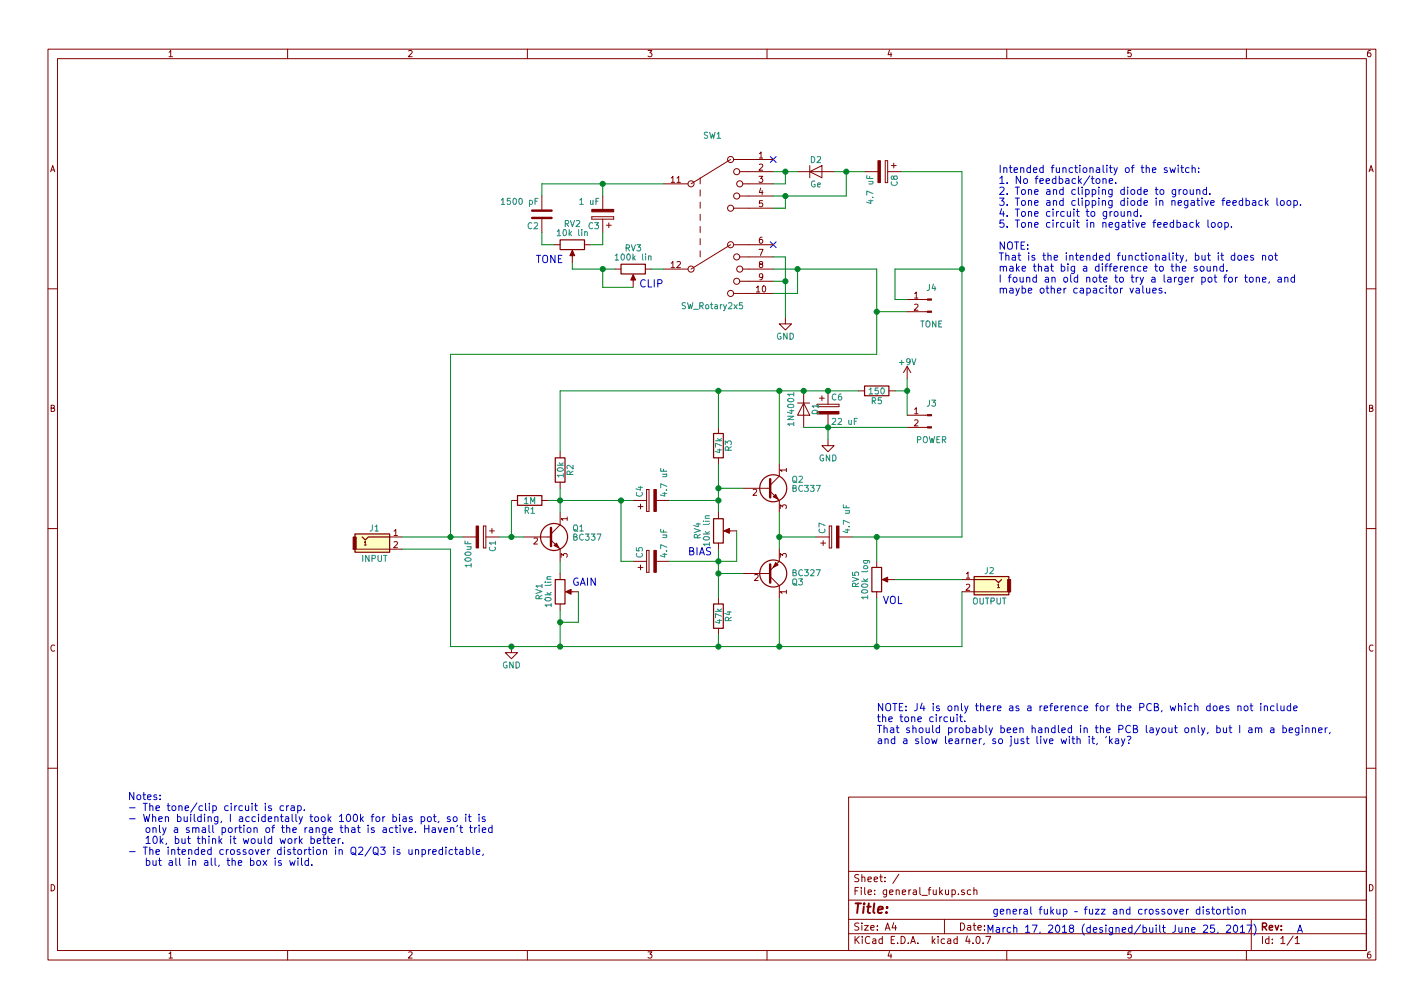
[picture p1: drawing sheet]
EESchema Schematic File Version 2
LIBS:power
LIBS:device
LIBS:transistors
LIBS:conn
LIBS:linear
LIBS:regul
LIBS:74xx
LIBS:cmos4000
LIBS:adc-dac
LIBS:memory
LIBS:xilinx
LIBS:microcontrollers
LIBS:dsp
LIBS:microchip
LIBS:analog_switches
LIBS:motorola
LIBS:texas
LIBS:intel
LIBS:audio
LIBS:interface
LIBS:digital-audio
LIBS:philips
LIBS:display
LIBS:cypress
LIBS:siliconi
LIBS:opto
LIBS:atmel
LIBS:contrib
LIBS:valves
LIBS:switches
LIBS:hakane
LIBS:general_fukup-cache
EELAYER 25 0
EELAYER END
$Descr A4 11693 8268
encoding utf-8
Sheet 1 1
Title ""
Date ""
Rev ""
Comp ""
Comment1 ""
Comment2 ""
Comment3 ""
Comment4 ""
$EndDescr
Text Notes 8150 7500 0    60   ~ 0
general fukup – fuzz and crossover distortion
Text Notes 8100 7650 0    60   ~ 0
March 17, 2018 (designed/built June 25, 2017)
Text Notes 10650 7650 0    60   ~ 0
A
$Comp
L BC337 Q1
U 1 1
P 4500 4400
F 0 "Q1" H 4700 4475 50  0000 L CNN
F 1 "BC337" H 4700 4400 50  0000 L CNN
F 2 "TO_SOT_Packages_THT:TO-92_Molded_Narrow" H 4700 4325 50  0001 L CIN
F 3 "" H 4500 4400 50  0001 L CNN
	1    4500 4400
	1    0    0    -1  
$EndComp
$Comp
L BC337 Q2
U 1 1
P 6300 4000
F 0 "Q2" H 6500 4075 50  0000 L CNN
F 1 "BC337" H 6500 4000 50  0000 L CNN
F 2 "TO_SOT_Packages_THT:TO-92_Molded_Narrow" H 6500 3925 50  0001 L CIN
F 3 "" H 6300 4000 50  0001 L CNN
	1    6300 4000
	1    0    0    -1  
$EndComp
$Comp
L BC327 Q3
U 1 1
P 6300 4700
F 0 "Q3" H 6500 4775 50  0000 L CNN
F 1 "BC327" H 6500 4700 50  0000 L CNN
F 2 "TO_SOT_Packages_THT:TO-92_Molded_Narrow" H 6500 4625 50  0001 L CIN
F 3 "" H 6300 4700 50  0001 L CNN
	1    6300 4700
	1    0    0    1   
$EndComp
$Comp
L POT RV1
U 1 1
P 4600 4850
F 0 "RV1" V 4425 4850 50  0000 C CNN
F 1 "10k lin" V 4500 4850 50  0000 C CNN
F 2 "Potentiometers:Potentiometer_WirePads" H 4600 4850 50  0001 C CNN
F 3 "" H 4600 4850 50  0001 C CNN
	1    4600 4850
	1    0    0    -1  
$EndComp
$Comp
L R R2
U 1 1
P 4600 3850
F 0 "R2" V 4680 3850 50  0000 C CNN
F 1 "10k" V 4600 3850 50  0000 C CNN
F 2 "Resistors_THT:R_Axial_DIN0207_L6.3mm_D2.5mm_P10.16mm_Horizontal" V 4530 3850 50  0001 C CNN
F 3 "" H 4600 3850 50  0001 C CNN
	1    4600 3850
	1    0    0    -1  
$EndComp
$Comp
L R R1
U 1 1
P 4350 4100
F 0 "R1" V 4430 4100 50  0000 C CNN
F 1 "1M" V 4350 4100 50  0000 C CNN
F 2 "Resistors_THT:R_Axial_DIN0207_L6.3mm_D2.5mm_P10.16mm_Horizontal" V 4280 4100 50  0001 C CNN
F 3 "" H 4350 4100 50  0001 C CNN
	1    4350 4100
	0    1    1    0   
$EndComp
$Comp
L R R4
U 1 1
P 5900 5050
F 0 "R4" V 5980 5050 50  0000 C CNN
F 1 "47k" V 5900 5050 50  0000 C CNN
F 2 "Resistors_THT:R_Axial_DIN0207_L6.3mm_D2.5mm_P10.16mm_Horizontal" V 5830 5050 50  0001 C CNN
F 3 "" H 5900 5050 50  0001 C CNN
	1    5900 5050
	1    0    0    -1  
$EndComp
$Comp
L R R3
U 1 1
P 5900 3650
F 0 "R3" V 5980 3650 50  0000 C CNN
F 1 "47k" V 5900 3650 50  0000 C CNN
F 2 "Resistors_THT:R_Axial_DIN0207_L6.3mm_D2.5mm_P10.16mm_Horizontal" V 5830 3650 50  0001 C CNN
F 3 "" H 5900 3650 50  0001 C CNN
	1    5900 3650
	1    0    0    -1  
$EndComp
$Comp
L R R5
U 1 1
P 7200 3200
F 0 "R5" V 7280 3200 50  0000 C CNN
F 1 "150" V 7200 3200 50  0000 C CNN
F 2 "Resistors_THT:R_Axial_DIN0207_L6.3mm_D2.5mm_P10.16mm_Horizontal" V 7130 3200 50  0001 C CNN
F 3 "" H 7200 3200 50  0001 C CNN
	1    7200 3200
	0    1    1    0   
$EndComp
$Comp
L POT RV3
U 1 1
P 5200 2200
F 0 "RV3" V 5025 2200 50  0000 C CNN
F 1 "100k lin" V 5100 2200 50  0000 C CNN
F 2 "Potentiometers:Potentiometer_WirePads" H 5200 2200 50  0001 C CNN
F 3 "" H 5200 2200 50  0001 C CNN
	1    5200 2200
	0    1    1    0   
$EndComp
$Comp
L POT RV2
U 1 1
P 4700 2000
F 0 "RV2" V 4525 2000 50  0000 C CNN
F 1 "10k lin" V 4600 2000 50  0000 C CNN
F 2 "Potentiometers:Potentiometer_WirePads" H 4700 2000 50  0001 C CNN
F 3 "" H 4700 2000 50  0001 C CNN
	1    4700 2000
	0    1    1    0   
$EndComp
$Comp
L POT RV5
U 1 1
P 7200 4750
F 0 "RV5" V 7025 4750 50  0000 C CNN
F 1 "100k log" V 7100 4750 50  0000 C CNN
F 2 "Pin_Headers:Pin_Header_Straight_1x03_Pitch2.54mm" H 7200 4750 50  0001 C CNN
F 3 "" H 7200 4750 50  0001 C CNN
	1    7200 4750
	1    0    0    -1  
$EndComp
$Comp
L +9V #PWR4
U 1 1
P 7450 3100
F 0 "#PWR4" H 7450 2950 50  0001 C CNN
F 1 "+9V" H 7450 3240 50  0000 C CNN
F 2 "" H 7450 3100 50  0001 C CNN
F 3 "" H 7450 3100 50  0001 C CNN
	1    7450 3100
	1    0    0    -1  
$EndComp
$Comp
L GND #PWR1
U 1 1
P 4200 5300
F 0 "#PWR1" H 4200 5050 50  0001 C CNN
F 1 "GND" H 4200 5150 50  0000 C CNN
F 2 "" H 4200 5300 50  0001 C CNN
F 3 "" H 4200 5300 50  0001 C CNN
	1    4200 5300
	1    0    0    -1  
$EndComp
$Comp
L CP C6
U 1 1
P 6800 3350
F 0 "C6" H 6825 3450 50  0000 L CNN
F 1 "22 uF" H 6825 3250 50  0000 L CNN
F 2 "Capacitors_THT:CP_Radial_D5.0mm_P2.50mm" H 6838 3200 50  0001 C CNN
F 3 "" H 6800 3350 50  0001 C CNN
	1    6800 3350
	1    0    0    -1  
$EndComp
$Comp
L CP C7
U 1 1
P 6850 4400
F 0 "C7" H 6875 4500 50  0000 L CNN
F 1 "4.7 uF" H 6875 4300 50  0000 L CNN
F 2 "Capacitors_THT:CP_Radial_D5.0mm_P2.50mm" H 6888 4250 50  0001 C CNN
F 3 "" H 6850 4400 50  0001 C CNN
	1    6850 4400
	0    -1   -1   0   
$EndComp
$Comp
L CP C1
U 1 1
P 3950 4400
F 0 "C1" H 3975 4500 50  0000 L CNN
F 1 "100uF" H 3975 4300 50  0000 L CNN
F 2 "Capacitors_THT:CP_Radial_D5.0mm_P2.50mm" H 3988 4250 50  0001 C CNN
F 3 "" H 3950 4400 50  0001 C CNN
	1    3950 4400
	0    1    1    0   
$EndComp
$Comp
L CP C4
U 1 1
P 5350 4100
F 0 "C4" H 5375 4200 50  0000 L CNN
F 1 "4.7 uF" H 5375 4000 50  0000 L CNN
F 2 "Capacitors_THT:CP_Radial_D5.0mm_P2.50mm" H 5388 3950 50  0001 C CNN
F 3 "" H 5350 4100 50  0001 C CNN
	1    5350 4100
	0    -1   -1   0   
$EndComp
$Comp
L CP C5
U 1 1
P 5350 4600
F 0 "C5" H 5375 4700 50  0000 L CNN
F 1 "4.7 uF" H 5375 4500 50  0000 L CNN
F 2 "Capacitors_THT:CP_Radial_D5.0mm_P2.50mm" H 5388 4450 50  0001 C CNN
F 3 "" H 5350 4600 50  0001 C CNN
	1    5350 4600
	0    -1   -1   0   
$EndComp
$Comp
L C C2
U 1 1
P 4450 1750
F 0 "C2" H 4475 1850 50  0000 L CNN
F 1 "1500 pF" H 4475 1650 50  0000 L CNN
F 2 "Capacitors_THT:C_Disc_D10.5mm_W5.0mm_P5.00mm" H 4488 1600 50  0001 C CNN
F 3 "" H 4450 1750 50  0001 C CNN
	1    4450 1750
	-1   0    0    1   
$EndComp
$Comp
L D D2
U 1 1
P 6700 1400
F 0 "D2" H 6700 1500 50  0000 C CNN
F 1 "Ge" H 6700 1300 50  0000 C CNN
F 2 "Diodes_THT:D_DO-15_P10.16mm_Horizontal" H 6700 1400 50  0001 C CNN
F 3 "" H 6700 1400 50  0001 C CNN
	1    6700 1400
	1    0    0    -1  
$EndComp
$Comp
L Audio-Jack-2 J2
U 1 1
P 8100 4750
F 0 "J2" H 8075 4825 50  0000 C CNN
F 1 "OUTPUT" H 8075 4575 50  0000 C CNN
F 2 "Pin_Headers:Pin_Header_Straight_1x02_Pitch2.54mm" H 8350 4750 50  0001 C CNN
F 3 "" H 8350 4750 50  0001 C CNN
	1    8100 4750
	-1   0    0    -1  
$EndComp
$Comp
L CP C8
U 1 1
P 7250 1400
F 0 "C8" H 7275 1500 50  0000 L CNN
F 1 "4.7 uF" H 7275 1300 50  0000 L CNN
F 2 "Capacitors_THT:CP_Radial_D5.0mm_P2.50mm" H 7288 1250 50  0001 C CNN
F 3 "" H 7250 1400 50  0001 C CNN
	1    7250 1400
	0    1    1    0   
$EndComp
$Comp
L GND #PWR2
U 1 1
P 6450 2600
F 0 "#PWR2" H 6450 2350 50  0001 C CNN
F 1 "GND" H 6450 2450 50  0000 C CNN
F 2 "" H 6450 2600 50  0001 C CNN
F 3 "" H 6450 2600 50  0001 C CNN
	1    6450 2600
	1    0    0    -1  
$EndComp
NoConn ~ 6350 2000
NoConn ~ 6350 1300
$Comp
L CP C3
U 1 1
P 4950 1750
F 0 "C3" H 4975 1850 50  0000 L CNN
F 1 "1 uF" H 4975 1650 50  0000 L CNN
F 2 "Capacitors_THT:CP_Radial_D5.0mm_P2.50mm" H 4988 1600 50  0001 C CNN
F 3 "" H 4950 1750 50  0001 C CNN
	1    4950 1750
	-1   0    0    1   
$EndComp
$Comp
L D D1
U 1 1
P 6600 3350
F 0 "D1" H 6600 3450 50  0000 C CNN
F 1 "1N4001" H 6600 3250 50  0000 C CNN
F 2 "Diodes_THT:D_DO-41_SOD81_P5.08mm_Vertical_AnodeUp" H 6600 3350 50  0001 C CNN
F 3 "" H 6600 3350 50  0001 C CNN
	1    6600 3350
	0    1    1    0   
$EndComp
$Comp
L GND #PWR3
U 1 1
P 6800 3600
F 0 "#PWR3" H 6800 3350 50  0001 C CNN
F 1 "GND" H 6800 3450 50  0000 C CNN
F 2 "" H 6800 3600 50  0001 C CNN
F 3 "" H 6800 3600 50  0001 C CNN
	1    6800 3600
	1    0    0    -1  
$EndComp
$Comp
L Audio-Jack-2 J1
U 1 1
P 3100 4400
F 0 "J1" H 3075 4475 50  0000 C CNN
F 1 "INPUT" H 3075 4225 50  0000 C CNN
F 2 "Pin_Headers:Pin_Header_Straight_1x02_Pitch2.54mm" H 3350 4400 50  0001 C CNN
F 3 "" H 3350 4400 50  0001 C CNN
	1    3100 4400
	1    0    0    -1  
$EndComp
Text Notes 7250 4950 0    60   ~ 0
VOL
Text Notes 5650 4550 0    60   ~ 0
BIAS
Text Notes 4700 4800 0    60   ~ 0
GAIN
Text Notes 4400 2150 0    60   ~ 0
TONE
Text Notes 5250 2350 0    60   ~ 0
CLIP
Text Notes 1050 7100 0    60   ~ 0
Notes:\n- The tone/clip circuit is crap.\n- When building, I accidentally took 100k for bias pot, so it is\n   only a small portion of the range that is active. Haven't tried \n   10k, but think it would work better.\n- The intended crossover distortion in Q2/Q3 is unpredictable, \n   but all in all, the box is wild.
Text Notes 8200 2400 0    60   ~ 0
Intended functionality of the switch:\n1. No feedback/tone.\n2. Tone and clipping diode to ground. \n3. Tone and clipping diode in negative feedback loop.\n4. Tone circuit to ground. \n5. Tone circuit in negative feedback loop.\n\nNOTE: \nThat is the intended functionality, but it does not\nmake that big a difference to the sound.\nI found an old note to try a larger pot for tone, and\nmaybe other capacitor values.
$Comp
L SW_Rotary2x5 SW1
U 1 1
P 5850 1800
F 0 "SW1" H 5850 2500 50  0000 C CNN
F 1 "SW_Rotary2x5" H 5850 1100 50  0000 C CNN
F 2 "Pin_Headers:Pin_Header_Straight_2x06_Pitch2.54mm" H 5750 2400 50  0001 C CNN
F 3 "" H 5750 2400 50  0001 C CNN
	1    5850 1800
	1    0    0    -1  
$EndComp
$Comp
L Conn_01x02_Male J3
U 1 1
P 7650 3400
F 0 "J3" H 7650 3500 50  0000 C CNN
F 1 "POWER" H 7650 3200 50  0000 C CNN
F 2 "Pin_Headers:Pin_Header_Straight_1x02_Pitch2.54mm" H 7650 3400 50  0001 C CNN
F 3 "" H 7650 3400 50  0001 C CNN
	1    7650 3400
	-1   0    0    -1  
$EndComp
Wire Wire Line
	6850 1400 7100 1400
Wire Wire Line
	6950 1600 6950 1400
Connection ~ 6950 1400
Wire Wire Line
	6350 1400 6550 1400
Wire Wire Line
	6350 1500 6450 1500
Wire Wire Line
	6450 1500 6450 1400
Connection ~ 6450 1400
Wire Wire Line
	6350 1600 6950 1600
Wire Wire Line
	6350 1700 6450 1700
Wire Wire Line
	6450 1700 6450 1600
Connection ~ 6450 1600
Wire Wire Line
	6350 2100 6450 2100
Wire Wire Line
	6450 2100 6450 2600
Wire Wire Line
	6350 2300 6450 2300
Connection ~ 6450 2300
Wire Wire Line
	6350 2200 7200 2200
Wire Wire Line
	6550 2200 6550 2400
Wire Wire Line
	6550 2400 6350 2400
Connection ~ 6550 2200
Wire Wire Line
	5350 2200 5450 2200
Wire Wire Line
	5200 2350 4950 2350
Wire Wire Line
	4950 2350 4950 2200
Wire Wire Line
	4700 2200 5050 2200
Wire Wire Line
	4450 1500 5450 1500
Wire Wire Line
	4450 1500 4450 1600
Wire Wire Line
	4950 1600 4950 1500
Connection ~ 4950 1500
Wire Wire Line
	4450 1900 4450 2000
Wire Wire Line
	4450 2000 4550 2000
Wire Wire Line
	4850 2000 4950 2000
Wire Wire Line
	4950 2000 4950 1900
Wire Wire Line
	4700 2150 4700 2200
Connection ~ 4950 2200
Wire Wire Line
	4100 4400 4300 4400
Wire Wire Line
	4200 4100 4200 4400
Connection ~ 4200 4400
Wire Wire Line
	4500 4100 5200 4100
Wire Wire Line
	4600 4000 4600 4200
Connection ~ 4600 4100
Wire Wire Line
	4600 4600 4600 4700
Wire Wire Line
	4750 4850 4750 5100
Wire Wire Line
	4750 5100 4600 5100
Wire Wire Line
	4600 5300 4600 5000
Wire Wire Line
	3700 5300 7900 5300
Connection ~ 4600 5100
Connection ~ 4200 5300
Wire Wire Line
	5900 5300 5900 5200
Connection ~ 4600 5300
Wire Wire Line
	5900 3800 5900 4200
Wire Wire Line
	6100 4000 5900 4000
Connection ~ 5900 4000
Wire Wire Line
	5900 4700 6100 4700
Wire Wire Line
	5900 4500 5900 4900
Connection ~ 5900 4700
Wire Wire Line
	5100 4100 5100 4600
Wire Wire Line
	5100 4600 5200 4600
Connection ~ 5100 4100
Wire Wire Line
	5500 4600 6050 4600
Connection ~ 5900 4600
Connection ~ 5900 4100
Wire Wire Line
	6400 3200 6400 3800
Wire Wire Line
	6400 4200 6400 4500
Wire Wire Line
	6400 5300 6400 4900
Connection ~ 5900 5300
Wire Wire Line
	7200 5300 7200 4900
Connection ~ 6400 5300
Connection ~ 7200 5300
Wire Wire Line
	7900 4750 7350 4750
Wire Wire Line
	7200 4600 7200 4400
Wire Wire Line
	7900 4400 7000 4400
Wire Wire Line
	6700 4400 6400 4400
Connection ~ 6400 4400
Wire Wire Line
	7900 5300 7900 4850
Wire Wire Line
	7450 3100 7450 3400
Wire Wire Line
	7450 3200 7350 3200
Wire Wire Line
	4600 3200 7050 3200
Connection ~ 6800 3200
Connection ~ 6600 3200
Wire Wire Line
	5900 3200 5900 3500
Connection ~ 6400 3200
Wire Wire Line
	4600 3200 4600 3700
Connection ~ 5900 3200
Wire Wire Line
	6600 3500 7450 3500
Wire Wire Line
	6800 3500 6800 3600
Connection ~ 7200 4400
Wire Wire Line
	3300 4500 3700 4500
Wire Wire Line
	3700 4500 3700 5300
Wire Wire Line
	3300 4400 3800 4400
Wire Wire Line
	3700 4400 3700 2900
Wire Wire Line
	3700 2900 7200 2900
Connection ~ 3700 4400
Connection ~ 6800 3500
Connection ~ 7450 3200
$Comp
L Conn_01x02_Male J4
U 1 1
P 7650 2450
F 0 "J4" H 7650 2550 50  0000 C CNN
F 1 "TONE" H 7650 2250 50  0000 C CNN
F 2 "Pin_Headers:Pin_Header_Straight_1x02_Pitch2.54mm" H 7650 2450 50  0001 C CNN
F 3 "" H 7650 2450 50  0001 C CNN
	1    7650 2450
	-1   0    0    -1  
$EndComp
Wire Wire Line
	7200 2900 7200 2200
Wire Wire Line
	7200 2550 7450 2550
Connection ~ 7200 2550
Wire Wire Line
	7900 1400 7900 4400
Wire Wire Line
	7900 2200 7350 2200
Wire Wire Line
	7350 2200 7350 2450
Wire Wire Line
	7350 2450 7450 2450
Wire Wire Line
	7400 1400 7900 1400
Connection ~ 7900 2200
Wire Wire Line
	5900 4100 5500 4100
Wire Wire Line
	6050 4600 6050 4350
$Comp
L POT RV4
U 1 1
P 5900 4350
F 0 "RV4" V 5725 4350 50  0000 C CNN
F 1 "10k lin" V 5800 4350 50  0000 C CNN
F 2 "Potentiometers:Potentiometer_WirePads" H 5900 4350 50  0001 C CNN
F 3 "" H 5900 4350 50  0001 C CNN
	1    5900 4350
	1    0    0    -1  
$EndComp
Text Notes 7200 6100 0    60   ~ 0
NOTE: J4 is only there as a reference for the PCB, which does not include \nthe tone circuit. \nThat should probably been handled in the PCB layout only, but I am a beginner,\nand a slow learner, so just live with it, 'kay?
$EndSCHEMATC
